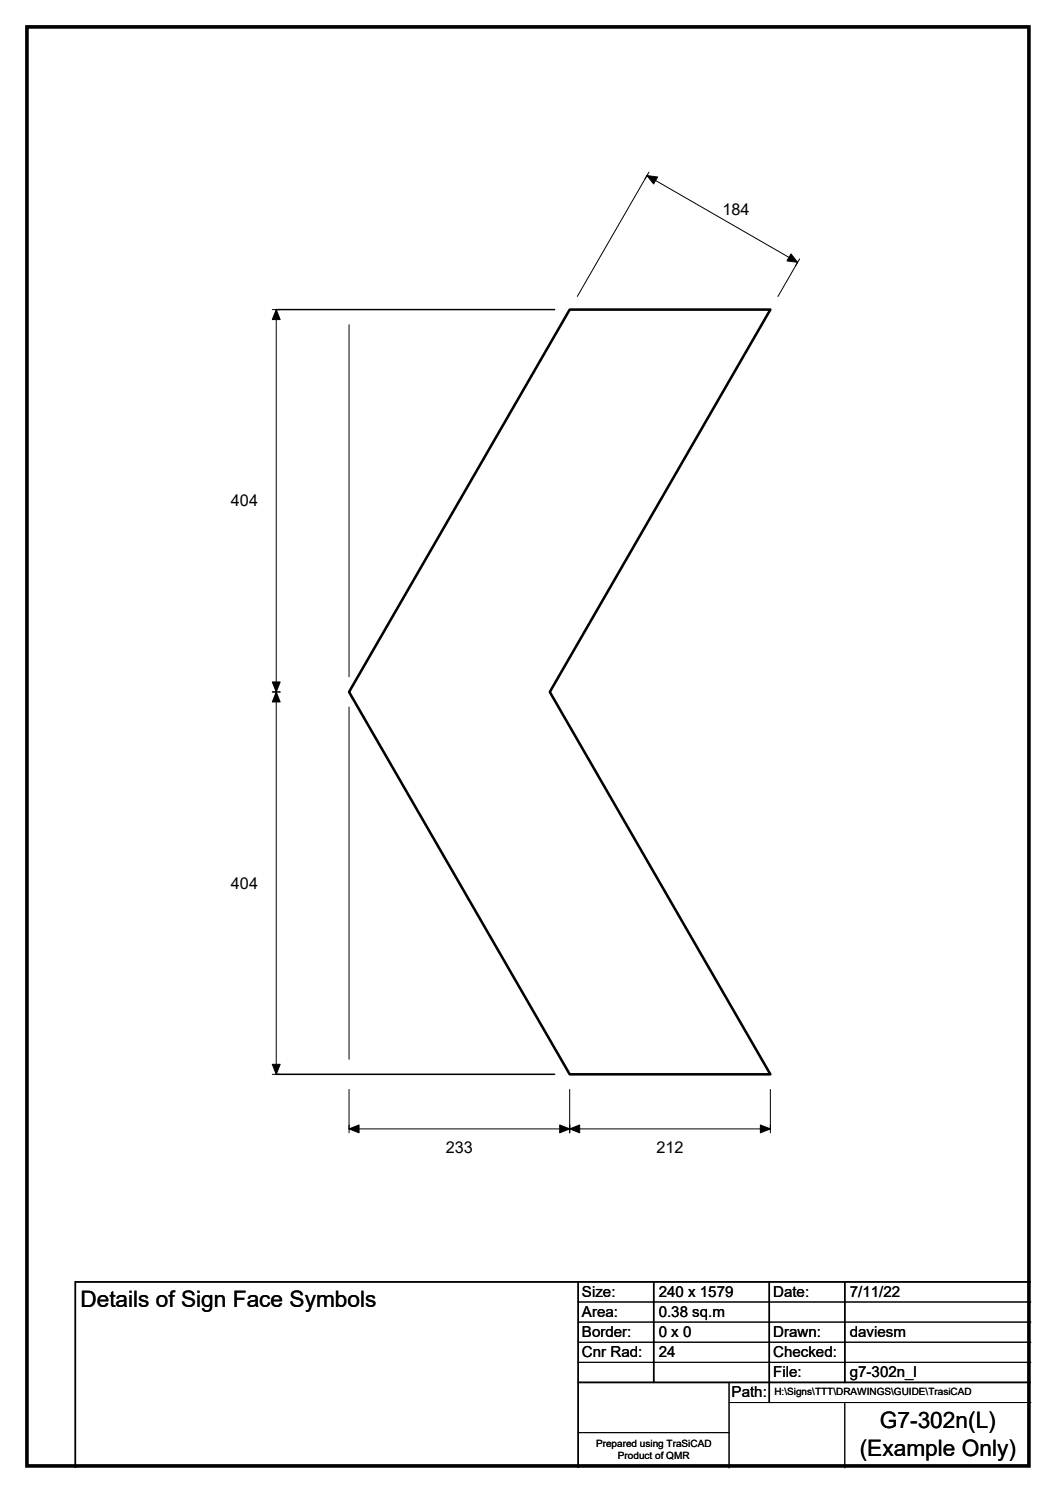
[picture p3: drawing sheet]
<svg xmlns="http://www.w3.org/2000/svg" width="210mm" height="297mm" viewBox="0 0 210 297" stroke-linecap="round" stroke-linejoin="round" font-family="sans-serif">
<path d="M54.9 61.6h55.4M54.9 213.7h55.4M115 255v37M130 255v20M153 255v24M168 255v20M205 255h-190v37M115 275h90" fill="none" stroke="#000" stroke-width=".3"/>
<g fill="none" stroke="#000" stroke-width=".2">
<path d="M129.1 34.2l-.9 1.4M114.8 59l13.9-24.1 29.9 17.3-3.9 6.8M159 51.5l-.8 1.4M54.1 61.6h1.6M54.9 61.6v152.1M69.4 64.6v70.1M54.1 137.7h1.6M69.4 140.7v70M54.1 213.7h1.6M69.4 216.7v8.7M113.3 216.7v8.7M153.2 216.7v8.7"/>
<path d="M153.2 224.6h-83.8M115 259h90M115 263h90M115 267h90M115 271h90M145 279h60M145 275v17M168 279v13M115 285h30"/>
</g>
<path d="M128.7 34.9l2.1 .3-.8 1.4zM157.3 50.5l1.3 1.7-2.1-.3zM54.9 61.6l.8 2h-1.6zM54.1 135.7h1.6l-.8 2zM54.9 137.7l.8 2h-1.6zM54.1 211.8h1.6l-.8 1.9zM69.4 224.6l2-.8v1.6zM113.3 224.6l2-.8v1.6zM111.3 223.8l2 .8-2 .8zM151.2 223.8l2 .8-2 .8z" fill="#000" stroke="#000" stroke-width=".2"/>
<path d="M113.3 61.6h39.9l-43.9 76.1 43.9 76h-39.9l-43.9-76z" fill="none" stroke="#000" stroke-width=".51"/>
<path d="M5.4 5.4h199.2v286.3h-199.2z" fill="none" stroke="#000" stroke-width=".72"/>
<g font-size="4.5">
<text x="16" y="260.1">Details of Sign Face Symbols</text>
<text x="175" y="284.2">G7-302n(L)</text>
<text x="171" y="289.6">(Example Only)</text>
</g>
<g font-size="3.2">
<text x="143.6" y="42.8">184</text>
<text x="45.9" y="100.7">404</text>
<text x="45.9" y="176.8">404</text>
<text x="88.6" y="229.3">233</text>
<text x="130.5" y="229.3">212</text>
</g>
<g font-size="3">
<text x="115.7" y="258">Size:</text>
<text x="131" y="258">240 x 1579</text>
<text x="153.7" y="258">Date:</text>
<text x="169" y="258">7/11/22</text>
<text x="115.7" y="262">Area:</text>
<text x="131" y="262">0.38 sq.m</text>
<text x="115.7" y="266">Border:</text>
<text x="115.7" y="270">Cnr Rad:</text>
<text x="131" y="266">0 x 0</text>
<text x="131" y="270">24</text>
<text x="153.7" y="266">Drawn:</text>
<text x="153.7" y="270">Checked:</text>
<text x="169" y="266">daviesm</text>
<text x="153.7" y="274">File:</text>
<text x="169" y="274">g7-302n_l</text>
<text x="145.5" y="278">Path:</text>
</g>
<g font-size="2">
<text x="154" y="277.6">H:\Signs\TTT\DRAWINGS\GUIDE\TrasiCAD</text>
<text x="118.5" y="287.8">Prepared using TraSiCAD</text>
<text x="122.9" y="290.2">Product of QMR</text>
</g>
</svg>
